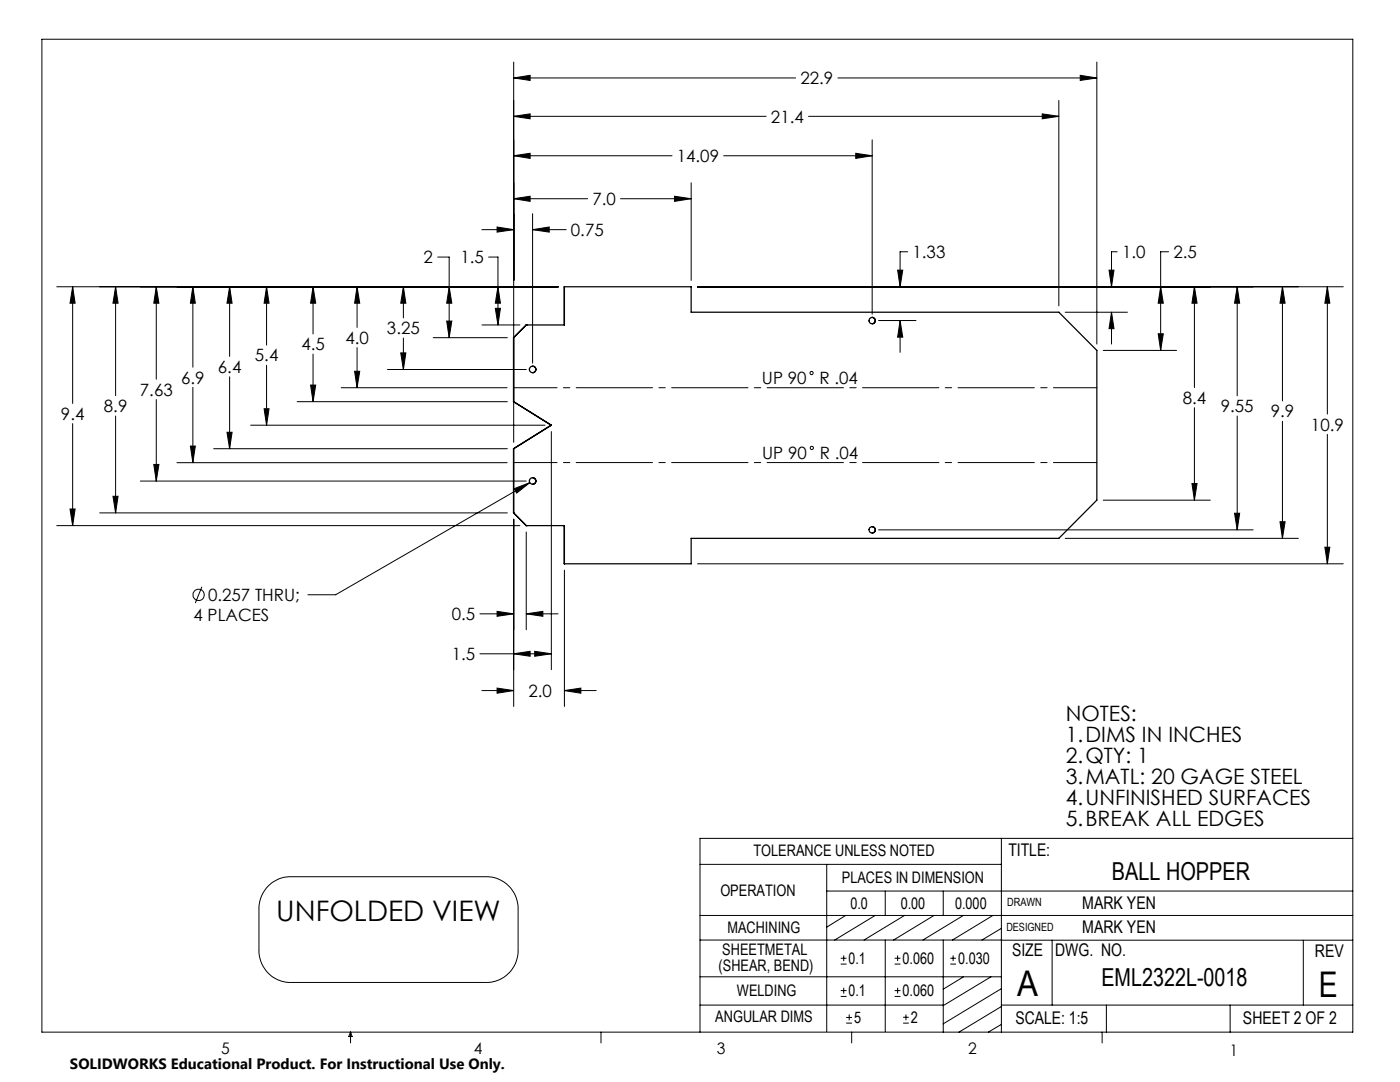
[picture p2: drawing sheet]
<svg xmlns="http://www.w3.org/2000/svg" width="279mm" height="216mm" viewBox="0 0 279 216" stroke-linecap="round" stroke-linejoin="round" font-family="sans-serif">
<g fill="none" stroke="#000" stroke-width=".2">
<path d="M8.4 7.8h261.6v198.2h-261.6zM102.5 15.6l3.3-.6v1.1zM102.5 12.4v75.9M102.5 15.6h56.3M167.2 15.6h51.7M215.6 15l3.3 .6-3.3 .5zM218.9 12.4v56.3M102.5 39.7l3.3-.5v1zM102.5 31.1l3.3-.5v1zM102.5 23.2l3.3-.5v1zM102.5 39.7h14.8M102.5 31.1h31.6"/>
<path d="M102.5 23.2h50.4M123.8 39.7h14.1M134.6 39.2l3.3 .5-3.3 .5zM137.9 36.5v19.5M144.4 31.1h29.7M161.4 23.2h49.9M170.8 30.6l3.3 .5-3.3 .5zM174.1 27.9v34.8M208 22.7l3.3 .5-3.3 .5zM211.3 20v41M11.3 57.2h100.1M14.5 57.2l.5 3.3h-1z"/>
<path d="M14.5 57.2v23.3M23.1 57.2l.5 3.3h-1.1zM23.1 57.2v21.8M31.2 57.2l.5 3.3h-1zM31.2 57.2v18.5M38.5 57.2l.5 3.3h-1zM38.5 57.2v16.1M45.8 57.2l.5 3.3h-1zM45.8 57.2v13.9M53.2 57.2l.5 3.3h-1zM53.2 57.2v11.7M62.5 57.2l.5 3.3h-1z"/>
<path d="M62.5 57.2v9.4M71.3 57.2l.5 3.3h-1zM71.3 57.2v8.1M80.5 57.2l.5 3.3h-1zM80.5 57.2v6.2M87.3 51.3h2.3v16.1M89.6 57.2l.6 3.3h-1.1zM96.2 45.8h6.3M97.5 51.3h1.9v13.5M99.2 45.3l3.3 .5-3.3 .5zM99.4 57.2l.5 3.3h-1.1zM106.3 45.8l3.3-.5v1z"/>
<path d="M106.3 42.7v29.8M106.3 45.8h6.7M139.2 57.2h128.9M179.1 53.9h1.1l-.6 3.3zM181.2 50.2h-1.6v7M221.3 53.9h1l-.5 3.3zM223 50.2h-1.2v7M231.6 57.2l.6 3.3h-1.1zM233.2 50.2h-1.6v19.7M238.4 57.2l.5 3.3h-1zM238.4 57.2v20.1M246.9 57.2l.5 3.3h-1z"/>
<path d="M246.9 57.2v21.8M255.9 57.2l.6 3.3h-1.1zM255.9 57.2v22.8M264.9 57.2l.5 3.3h-1zM264.9 57.2v25.4M31.2 79.7v16.3M38.5 77.3v15M45.8 75.2v14.3M53.2 72.9v11.9M62 76.8h1l-.5 3.4zM62.5 70.7v9.5M68.1 77.4h33.1"/>
<path d="M70.8 74.1h1l-.5 3.3zM71.3 69.4v8M77.3 73.7h27.7M80 70.4h1l-.5 3.3zM80.5 67.5v6.2M86.5 67.4h14.7M89.1 64.1h1.1l-.6 3.3zM96.2 64.8h7.6M98.8 61.5h1.1l-.5 3.3zM175.3 64h7.5M179.6 64l.6 3.3h-1.1zM179.6 64v6.3"/>
<path d="M212.6 62.3h12.4M220.2 69.9h14.6M221.8 62.3v6.4M221.8 62.3l.5 3.3h-1zM231.1 66.6h1.1l-.6 3.3zM14.5 84.5v20.4M22.5 99h1.1l-.5 3.3zM23.1 83v19.3M28 96h77M30.7 92.7h1l-.5 3.3zM35.3 92.3h65.9M38 89h1l-.5 3.3z"/>
<path d="M42.7 89.5h58.5M45.3 86.3h1l-.5 3.2zM50 84.8h58.8M52.7 81.6h1l-.5 3.2zM59.3 80.2h41.9M102.6 97.5l3.1-1.2-2.6 2.1zM105.7 96.3l-38.7 22.4h-5.5M110 86.1v47.5M220.2 99.8h21.3M237.9 96.5h1l-.5 3.3zM238.4 81.4v18.4M246.9 83v22.7"/>
<path d="M255.9 84.1v23.3M264.9 86.7v25.8M11.3 104.9h92.5M14 101.6h1l-.5 3.3zM19.9 102.3h81.3M40.3 117.1l-1.3 3.2M102.5 103.6v37.4M105 106.2v19.5M112.6 113.8v27.2M139.2 112.5h128.9M175.3 105.7h74.8M212.6 107.4h46.5"/>
<path d="M246.4 102.4h1l-.5 3.3zM255.4 104.1h1.1l-.6 3.3zM264.4 109.2h1l-.5 3.3zM95.8 122.5h6.7M95.8 130.5h14.2M96.2 137.8h6.3M99.2 122l3.3 .5-3.3 .5zM99.2 137.3l3.3 .5-3.3 .5zM102.5 130.5l3.3-.5v1zM105 122.5l3.3-.5v1zM105 122.5h6.4M106.7 130l3.3 .5-3.3 .5z"/>
<path d="M112.6 137.8l3.3-.5v1zM112.6 137.8h6.4M53.7 176.7a6.2 6.2 0 0 1 4.3-1.8h39a6.4 6.4 0 0 1 6.4 6.4v8.4a6.3 6.3 0 0 1-6.4 6.3h-39a6.3 6.3 0 0 1-6.3-6.3v-8.4a6.4 6.4 0 0 1 2-4.6zM139.7 172.5h60.1M165 177.8h105M165 172.5v33.3M176.7 177.8v4.9M188.2 177.8v4.9M199.8 167.3v38.7M270 167.3h-130.3v38.7M139.7 182.7h130.3M139.7 187.6h60.2"/>
<path d="M139.7 194.9h60.1M167.8 198.8h1.1M167.8 197.7h1.1M167.8 192.4h1.1M167.8 191.2h1.1M168.4 190.6v1.2M168.4 197.1v1.2M168.8 182.7l-3.8 2.3M174.7 182.7l-8.1 4.9M176.7 187.6v18.2M178.5 198.8h1.2M178.5 197.7h1.2"/>
<path d="M178.5 192.4h1.2M178.5 191.2h1.2M179.1 190.6v1.2M179.1 197.1v1.2M180.5 182.7l-8.1 4.9M186.4 182.7l-8.1 4.9M188.2 187.6v18.4M189.7 192.4h1.1M189.7 191.2h1.1M190.2 190.6v1.2M192.3 182.7l-8.1 4.9M192.3 194.9l-4.1 2.5"/>
<path d="M197.8 194.9l-9.6 5.8M198.2 182.7l-8.1 4.9M199.8 187.6h70.2M199.8 197.3l-11.6 7M199.8 185.2l-3.8 2.4M210 187.6v13M260.1 187.6v13M70 206v2.1M70 206l.3 .8h-.7zM119.9 206v2.1M139.7 200.6h48.5M168.9 204.2h1.1"/>
<path d="M168.9 203h1.1M169.5 202.4v1.2M170 206v2.1M180.2 204.2h1.2M180.2 203h1.2M180.8 202.4v1.2M199.8 200.6h70.2M199.8 200.8l-8.4 5.2M199.8 204.4l-2.6 1.6M220 206v2.1M220.8 200.6v5.4M245.5 200.6v5.4"/>
<circle cx="162" cy="74.4" r=".32"/>
<circle cx="162" cy="89.4" r=".33"/>
<circle cx="39.6" cy="118.7" r="1.14"/>
</g>
<path d="M218.9 77.4h-116.4M102.5 92.3h116.4" fill="none" stroke="#000" stroke-width=".2" stroke-dasharray="15.2 1.3 1.3 1.3" stroke-dashoffset="6.6"/>
<path d="M31.2 57.2l.5 3.3h-1zM30.7 92.7h1l-.5 3.3zM80.5 57.2l.5 3.3h-1zM80 70.4h1l-.5 3.3zM221.3 53.9h1l-.5 3.3zM221.8 62.3l.5 3.3h-1zM255.9 57.2l.6 3.3h-1.1zM255.4 104.1h1.1l-.6 3.3zM99.2 45.3l3.3 .5-3.3 .5zM106.3 45.8l3.3-.5v1zM179.1 53.9h1.1l-.6 3.3zM179.6 64l.6 3.3h-1.1zM246.9 57.2l.5 3.3h-1zM246.4 102.4h1l-.5 3.3zM102.5 39.7l3.3-.5v1zM134.6 39.2l3.3 .5-3.3 .5zM102.5 15.6l3.3-.6v1.1zM215.6 15l3.3 .6-3.3 .5zM102.5 31.1l3.3-.5v1zM170.8 30.6l3.3 .5-3.3 .5zM102.6 97.5l.5 .9 2.6-2.1zM71.3 57.2l.5 3.3h-1zM70.8 74.1h1l-.5 3.3zM38.5 57.2l.5 3.3h-1zM38 89h1l-.5 3.3zM238.4 57.2l.5 3.3h-1zM237.9 96.5h1l-.5 3.3zM208 22.7l3.3 .5-3.3 .5zM102.5 23.2l3.3-.5v1zM231.6 57.2l.6 3.3h-1.1zM231.1 66.6h1.1l-.6 3.3zM99.4 57.2l.5 3.3h-1.1zM98.8 61.5h1.1l-.5 3.3zM89.6 57.2l.6 3.3h-1.1zM89.1 64.1h1.1l-.6 3.3zM62.5 57.2l.5 3.3h-1zM62 76.8h1l-.5 3.4zM53.2 57.2l.5 3.3h-1zM52.7 81.6h1l-.5 3.2zM45.8 57.2l.5 3.3h-1zM45.3 86.3h1l-.5 3.2zM23.1 57.2l.5 3.3h-1.1zM22.5 99h1.1l-.5 3.3zM14.5 57.2l.5 3.3h-1zM14 101.6h1l-.5 3.3zM264.9 57.2l.5 3.3h-1zM264.4 109.2h1l-.5 3.3zM99.2 122l3.3 .5-3.3 .5zM105 122.5l3.3-.5v1zM102.5 130.5l3.3-.5v1zM106.7 130l3.3 .5-3.3 .5zM99.2 137.3l3.3 .5-3.3 .5zM112.6 137.8l3.3-.5v1z" fill="#000"/>
<g fill="none" stroke="#000" stroke-width=".25">
<path d="M112.6 57.2v7.6h-7.6M102.5 67.4h.1M102.5 67.4v12.8M105 64.8h.1M105 64.8l-2.5 2.6M106.3 73.1a.65 .65 0 0 1 .6 .6 .65 .65 0 0 1-.6 .7M112.6 64.8v-7.6h25.3v5.1h73.4l7.6 7.6v29.9l-7.6 7.6h-73.4v5.1h-25.3v-7.6M174.1 63.3a.64 .64 0 0 1 .6 .7 .64 .64 0 0 1-.6 .6M102.5 89.5v12.8M102.5 80.2h.1M102.5 80.2l7.5 4.6M106.3 95.3a.65 .65 0 0 1 .6 .7 .65 .65 0 0 1-.6 .6"/>
<path d="M110 84.8h.1M110 84.8l-7.5 4.7M102.5 102.3h.1M102.5 102.3l2.5 2.6M105 104.9h.1M105 104.9h7.6v7.6M174.1 105.1a.64 .64 0 0 1 .6 .6 .64 .64 0 0 1-.6 .7"/>
<circle cx="106.3" cy="73.7" r=".65"/>
<circle cx="174.1" cy="64" r=".64"/>
<circle cx="106.3" cy="96" r=".65"/>
<circle cx="174.1" cy="105.7" r=".64"/>
</g>
<g font-size="7.1">
<text x="203" y="198.7">A</text>
<text x="263.2" y="198.9">E</text>
</g>
<text font-size="5.6" x="55.1" y="183.7">UNFOLDED VIEW</text>
<g font-size="4.9">
<text x="221.9" y="175.7">BALL HOPPER</text>
<text x="219.8" y="196.7">EML2322L-0018</text>
</g>
<g font-size="4.2">
<text x="212.7" y="143.9">NOTES:</text>
<text x="212.7" y="148.1">1.DIMS IN INCHES</text>
<text x="212.7" y="152.3">2.QTY: 1</text>
<text x="212.7" y="156.4">3.MATL: 20 GAGE STEEL</text>
<text x="212.7" y="160.6">4.UNFINISHED SURFACES</text>
<text x="212.7" y="164.8">5.BREAK ALL EDGES</text>
</g>
<g font-size="3.5">
<text x="201.2" y="170.7">TITLE:</text>
<text x="216" y="181.4">MARK YEN</text>
<text x="202" y="190.8">SIZE</text>
<text x="210.6" y="190.8">DWG. NO.</text>
<text x="216" y="186.2">MARK YEN</text>
<text x="262.4" y="190.9">REV</text>
<text x="202.7" y="204.4">SCALE: 1:5</text>
<text x="248.1" y="204.4">SHEET 2 OF 2</text>
</g>
<g font-size="3.4">
<text x="159.7" y="16.8">22.9</text>
<text x="153.9" y="24.5">21.4</text>
<text x="135.1" y="32.4">14.09</text>
<text x="118.2" y="40.9">7.0</text>
<text x="113.9" y="47.1">0.75</text>
<text x="84.5" y="52.6">2</text>
<text x="91.9" y="52.6">1.5</text>
<text x="182.1" y="51.5">1.33</text>
<text x="223.9" y="51.5">1.0</text>
<text x="234.2" y="51.5">2.5</text>
<text x="60.2" y="69.9">4.5</text>
<text x="68.9" y="68.6">4.0</text>
<text x="77.2" y="66.7">3.25</text>
<text x="36.2" y="76.5">6.9</text>
<text x="43.5" y="74.4">6.4</text>
<text x="50.9" y="72.1">5.4</text>
<text x="152.1" y="76.7">UP 90</text>
<text x="163.5" y="76.7">R .04</text>
<text x="12.2" y="83.8">9.4</text>
<text x="20.7" y="82.2">8.9</text>
<text x="27.9" y="79">7.63</text>
<text x="236.1" y="80.6">8.4</text>
<text x="243.6" y="82.3">9.55</text>
<text x="253.6" y="83.3">9.9</text>
<text x="261.6" y="85.9">10.9</text>
<text x="152.1" y="91.6">UP 90</text>
<text x="163.6" y="91.6">R .04</text>
<text x="41.5" y="119.9">0.257 THRU;</text>
<text x="38.6" y="124">4 PLACES</text>
<text x="90.2" y="123.7">0.5</text>
<text x="90.2" y="131.7">1.5</text>
<text x="105.5" y="139.1">2.0</text>
</g>
<g font-size="3.2">
<text x="150.4" y="170.8">TOLERANCE UNLESS NOTED</text>
<text x="143.8" y="178.9">OPERATION</text>
<text x="168" y="176.2">PLACES IN DIMENSION</text>
<text x="169.7" y="181.4">0.0</text>
<text x="179.8" y="181.4">0.00</text>
<text x="190.6" y="181.4">0.000</text>
<text x="144.1" y="190.5">SHEETMETAL</text>
<text x="145.2" y="186.2">MACHINING</text>
<text x="143.4" y="193.7">(SHEAR, BEND)</text>
<text x="169.4" y="192.3">0.1</text>
<text x="180.1" y="192.3">0.060</text>
<text x="191.2" y="192.3">0.030</text>
<text x="147.1" y="198.7">WELDING</text>
<text x="169.4" y="198.7">0.1</text>
<text x="180.1" y="198.7">0.060</text>
<text x="142.8" y="204">ANGULAR DIMS</text>
<text x="170.5" y="204.1">5</text>
<text x="181.8" y="204.1">2</text>
<text x="44.2" y="210.4">5</text>
<text x="94.6" y="210.3">4</text>
<text x="143.1" y="210.4">3</text>
<text x="193.2" y="210.3">2</text>
<text x="245.4" y="210.6">1</text>
</g>
<text font-size="3" x="14" y="213.3">SOLIDWORKS Educational Product. For Instructional Use Only.</text>
<g font-size="2.3">
<text x="200.8" y="185.7">DESIGNED</text>
<text x="201" y="180.9">DRAWN</text>
</g>
</svg>
